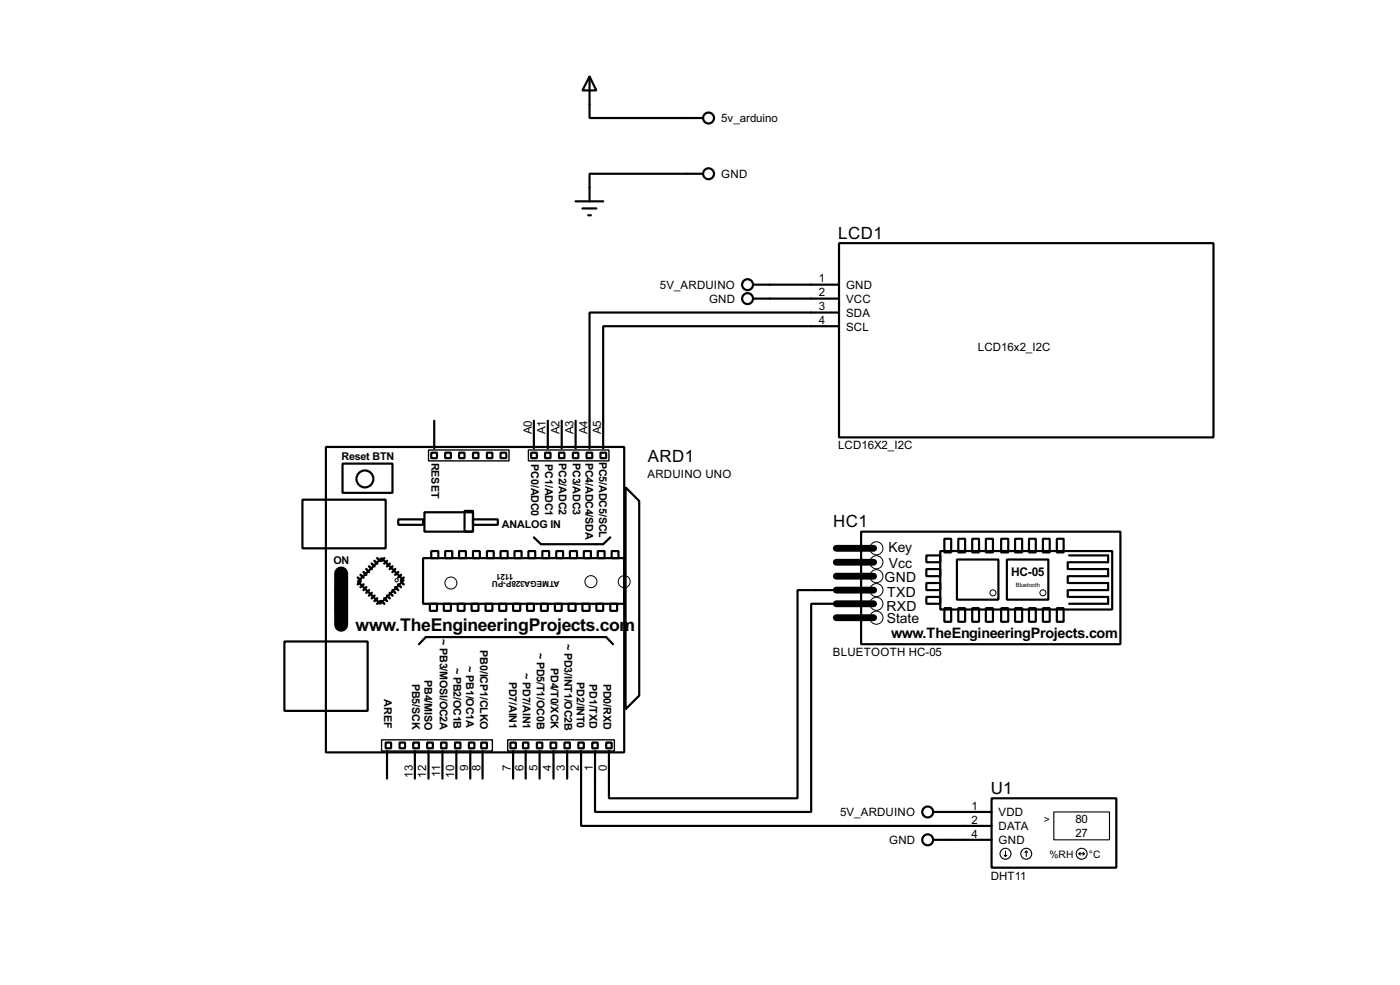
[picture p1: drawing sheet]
<svg xmlns="http://www.w3.org/2000/svg" width="256mm" height="180mm" viewBox="0 0 256 180" stroke-linecap="round" stroke-linejoin="round" font-family="sans-serif">
<g fill="none" stroke="#000" stroke-width=".4">
<path d="M108 14l1.3 2.6h-2.6zM108 14v7.6h20.8M105.5 36.9h5M106.7 38.2h2.6M107.8 39.4h.5M128.8 31.8h-20.8v5.1M138 52.1h15.7M138 54.7h15.7M153.7 44.5h68.6v35.6h-68.6zM153.7 57.2h-45.7v24.9M153.7 59.7h-43.2v22.4M79.6 77v5.1"/>
<path d="M97.8 77v5.1M100.4 77v5.1M102.9 77v5.1M105.5 77v5.1M55.4 91.5h15.3v8.9h-15.3zM59.7 81.8h54.7v55.9h-54.7zM62.8 84.9h9.1v5.3h-9.1zM73 95.1h4.5v1h-4.5zM77.8 93.8h8.9v3.5h-8.9zM79 82.9h1.1v1h-1.1zM81.6 82.9h1v1h-1zM84.1 82.9h1v1h-1z"/>
<path d="M85.1 93.5h1.6v3.8h-1.6zM86.7 95.1h4.5v1h-4.5zM86.7 82.9h1v1h-1zM89.2 82.9h1v1h-1zM91.7 82.9h1.1v1h-1.1zM97.3 82.9h1.1v1h-1.1zM97.8 98.4l1.3 1.2h11.4l1.3-1.2M99.9 82.9h1v1h-1zM102.4 82.9h1v1h-1zM105 82.9h1v1h-1zM107.5 82.9h1v1h-1zM110 82.9h1.1v1h-1.1z"/>
<path d="M114.6 89.2l2.5 2.5v35.6l-2.5 2.5zM157.8 97.3h47.5v20.6h-47.5zM173 98.6h1.3v2.5h-1.3zM175.6 98.6h1.2v2.5h-1.2zM178.1 98.6h1.3v2.5h-1.3zM180.6 98.6h1.3v2.5h-1.3zM183.4 98.6h1.3v2.5h-1.3zM186 98.6h1.3v2.5h-1.3zM188.5 98.6h1.3v2.5h-1.3zM191.1 98.6h1.2v2.5h-1.2zM193.6 98.6h1.3v2.5h-1.3zM52.1 117.4h15.3v12.7h-15.3z"/>
<path d="M61.5 107.5h2.1v4.6h-2.1zM65.6 106.5l4.3-4.3 4.1 4-4.3 4.3zM76.8 117.9l1.2-1.3h33.1l1.2 1.3M77.5 102.2h36.9v8.3h-36.9zM78.8 110.5h1.3v1.3h-1.3zM79 100.9h1.3v1.3h-1.3zM81.3 110.5h1.3v1.3h-1.3zM81.6 100.9h1.3v1.3h-1.3zM83.9 110.5h1.2v1.3h-1.2zM84.1 100.9h1.3v1.3h-1.3zM86.4 110.5h1.3v1.3h-1.3zM86.7 100.9h1.2v1.3h-1.2z"/>
<path d="M89 110.5h1.2v1.3h-1.2zM89.2 100.9h1.3v1.3h-1.3zM91.5 110.5h1.3v1.3h-1.3zM91.7 100.9h1.3v1.3h-1.3zM94 110.5h1.3v1.3h-1.3zM94.3 100.9h1.3v1.3h-1.3zM96.6 110.5h1.2v1.3h-1.2zM96.8 100.9h1.3v1.3h-1.3zM99.1 110.5h1.3v1.3h-1.3zM99.4 100.9h1.2v1.3h-1.2zM101.7 110.5h1.2v1.3h-1.2zM101.9 100.9h1.3v1.3h-1.3z"/>
<path d="M104.2 110.5h1.3v1.3h-1.3zM104.4 100.9h1.3v1.3h-1.3zM106.7 110.5h1.3v1.3h-1.3zM107 100.9h1.3v1.3h-1.3zM109.3 110.5h1.2v1.3h-1.2zM109.5 100.9h1.3v1.3h-1.3zM111.8 110.5h1.3v1.3h-1.3zM112.1 100.9h1.2v1.3h-1.2zM154.5 110.5h-5.9v38.1h-39.6v-11.1M154.5 108h-8.4v38.1h-34.5v-8.6M169.7 101.7h2.6v1.2h-2.6zM169.7 104.2h2.6v1.3h-2.6z"/>
<path d="M169.7 106.7h2.6v1.3h-2.6zM169.7 109.3h2.6v1.2h-2.6zM172.3 100.9h31.5v10.7h-31.5zM173 111.3h1.3v2.5h-1.3zM175.3 102.4h7.6v7.4h-7.6zM175.6 111.3h1.2v2.5h-1.2zM178.1 111.3h1.3v2.5h-1.3zM180.6 111.3h1.3v2.5h-1.3zM183.4 111.3h1.3v2.5h-1.3zM184.5 102.4h7.6v7.4h-7.6zM186 111.3h1.3v2.5h-1.3zM188.5 111.3h1.3v2.5h-1.3z"/>
<path d="M191.1 111.3h1.2v2.5h-1.2zM193.6 111.3h1.3v2.5h-1.3zM195.6 102.9v1.3M195.6 105.5v1.2M195.6 108v1.3M195.9 101.7h7.1v1.2h-7.1M195.9 104.2h7.1v1.3h-7.1M195.9 106.7h7.1v1.3h-7.1M195.9 109.3h7.1v1.2h-7.1M70.7 135.9h1v1.1h-1zM70.9 137.5v5M73.2 135.9h1v1.1h-1z"/>
<path d="M75.7 135.9h1.1v1.1h-1.1zM76 137.5v5M78.3 135.9h1v1.1h-1zM78.5 137.5v5M80.8 135.9h1v1.1h-1zM81.1 137.5v5M83.4 135.9h1v1.1h-1zM83.6 137.5v5M85.9 135.9h1v1.1h-1zM86.2 137.5v5M88.2 135.9h1v1.1h-1zM88.4 137.5v5"/>
<path d="M93.5 135.9h1v1.1h-1zM94 137.5v5M95.8 135.9h1v1.1h-1zM96.3 137.5v5M98.4 135.9h1v1.1h-1zM98.9 137.5v5M100.9 135.9h1v1.1h-1zM101.4 137.5v5M103.4 135.9h1v1.1h-1zM103.9 137.5v5M106 135.9h1v1.1h-1zM106.5 137.5v13.7h75.2"/>
<path d="M108.5 135.9h1v1.1h-1zM111.1 135.9h1v1.1h-1zM171 148.6h10.7M171 153.7h10.7M181.7 146.1h22.8v12.7h-22.8z"/>
<circle cx="129.8" cy="31.8" r="1"/>
<circle cx="129.8" cy="21.6" r="1"/>
<circle cx="136.9" cy="54.7" r="1"/>
<circle cx="136.9" cy="52.1" r="1"/>
<circle cx="66.8" cy="87.7" r="1.55"/>
<circle cx="169.9" cy="148.6" r="1"/>
<circle cx="169.9" cy="153.7" r="1"/>
</g>
<path d="M62.5 105v9.4" fill="none" stroke="#000" stroke-width="2.6"/>
<g fill="none" stroke="#000" stroke-width=".45">
<path d="M65.6 105.7l.5 .5M66.1 105.2l.5 .5M66.1 106.5l-.5 .5M66.6 104.7l.5 .5M66.6 107l-.5 .5M67.1 104.2l.5 .5M67.1 107.5l-.5 .5M67.6 103.7l.5 .5M67.6 108l-.5 .5M68.1 103.2l.5 .5M68.1 108.5l-.5 .5M68.6 102.7l.5 .5"/>
<path d="M68.6 109l-.5 .5M69.1 102.2l.6 .5M69.1 109.5l-.5 .5M69.7 110l-.6 .5M69.9 110l.5 .5M70.4 109.5l.5 .5M70.4 102.2l-.5 .5M70.9 109l.5 .5M70.9 102.7l-.5 .5M71.4 108.5l.5 .5M71.4 103.2l-.5 .5M71.9 108l.5 .5"/>
<path d="M71.9 103.7l-.5 .5M72.4 107.5l.6 .5M72.4 104.2l-.5 .5M73 107l.5 .5M73 104.7l-.6 .5M73.5 106.5l.5 .5M73.5 105.2l-.5 .5M74 105.7l-.5 .5"/>
</g>
<g fill="none" stroke="#000" stroke-width=".18">
<circle cx="72.6" cy="106.2" r=".3"/>
<circle cx="82.6" cy="106.7" r="1.1"/>
<circle cx="108.2" cy="106.5" r="1.1"/>
<circle cx="114.3" cy="106.5" r="1.1"/>
<circle cx="160.5" cy="102.9" r="1.2"/>
<circle cx="160.5" cy="108" r="1.2"/>
<circle cx="160.5" cy="113.1" r="1.2"/>
<circle cx="160.5" cy="110.5" r="1.2"/>
<circle cx="160.5" cy="100.4" r="1.2"/>
<circle cx="160.5" cy="105.5" r="1.2"/>
<circle cx="181.9" cy="108.5" r=".55"/>
<circle cx="191" cy="108.5" r=".55"/>
</g>
<path d="M78.5 82.4h14.8v2h-14.8zM96.8 82.4h14.8v2h-14.8zM69.9 135.4h20.3v2.1h-20.3zM93 135.4h19.6v2.1h-19.6z" fill="none" stroke="#000" stroke-width=".25"/>
<path d="M153.2 100.4h6.9M153.2 102.9h6.9M153.2 105.5h6.9M153.2 108h6.9M153.2 110.5h6.9M153.2 113.1h6.9" fill="none" stroke="#000" stroke-width="1.3"/>
<g fill="none" stroke="#000" stroke-width=".2">
<path d="M184 156.5l.2 .3M184.2 155.8v1M184.5 156.5l-.3 .3M188 155.8l-.2 .2M188 155.8l.3 .2M188 155.8v1M193.1 148.6h10.2v5.1h-10.2zM197.7 156.3h1M197.7 156.3l.2 .2M197.9 156l-.2 .3M198.4 156l.3 .3M198.7 156.3l-.3 .2"/>
<circle cx="184.2" cy="156.3" r="1"/>
<circle cx="188" cy="156.3" r="1"/>
<circle cx="198.1" cy="156.3" r="1"/>
</g>
<text font-size="3.6" x="65.2" y="115.5">www.TheEngineeringProjects.com</text>
<g font-size="3.5">
<text x="153.6" y="43.7">LCD1</text>
<text x="118.7" y="84.5">ARD1</text>
<text x="152.6" y="96.5">HC1</text>
<text x="181.5" y="145.3">U1</text>
</g>
<text font-size="3" x="163.3" y="116.9">www.TheEngineeringProjects.com</text>
<g font-size="2.9">
<text x="162.7" y="101.1">Key</text>
<text x="162" y="106.5">GND</text>
<text x="162.8" y="103.9">Vcc</text>
<text x="162.4" y="111.8">RXD</text>
<text x="162.5" y="109.3">TXD</text>
<text x="162.4" y="114.1">State</text>
</g>
<text font-size="2.5" x="185.2" y="105.5">HC-05</text>
<g font-size="2.4">
<text x="132.1" y="22.4">5v_arduino</text>
<text x="132.1" y="32.6">GND</text>
<text x="120.9" y="52.9">5V_ARDUINO</text>
<text x="150" y="51.7">1</text>
<text x="155" y="52.9">GND</text>
<text x="129.9" y="55.4">GND</text>
<text x="150" y="54.3">2</text>
<text x="150" y="56.8">3</text>
<text x="150" y="59.3">4</text>
<text x="155" y="55.4">VCC</text>
<text x="155" y="58">SDA</text>
<text x="155" y="60.5">SCL</text>
<text x="179.1" y="64.2">LCD16x2_I2C</text>
<text x="97.4" y="79.5" transform="rotate(-90 97.4 79.5)">A0</text>
<text x="100" y="79.5" transform="rotate(-90 100 79.5)">A1</text>
<text x="102.5" y="79.5" transform="rotate(-90 102.5 79.5)">A2</text>
<text x="105.1" y="79.5" transform="rotate(-90 105.1 79.5)">A3</text>
<text x="107.6" y="79.5" transform="rotate(-90 107.6 79.5)">A4</text>
<text x="110.1" y="79.5" transform="rotate(-90 110.1 79.5)">A5</text>
<text x="153.5" y="82.2">LCD16X2_I2C</text>
<text x="118.6" y="87.4">ARDUINO UNO</text>
<text x="152.6" y="120.1">BLUETOOTH HC-05</text>
<text x="75.6" y="142.3" transform="rotate(-90 75.6 142.3)">13</text>
<text x="78.1" y="142.3" transform="rotate(-90 78.1 142.3)">12</text>
<text x="80.7" y="142.2" transform="rotate(-90 80.7 142.2)">11</text>
<text x="83.2" y="142.3" transform="rotate(-90 83.2 142.3)">10</text>
<text x="85.8" y="141.2" transform="rotate(-90 85.8 141.2)">9</text>
<text x="88" y="141.2" transform="rotate(-90 88 141.2)">8</text>
<text x="93.6" y="141.2" transform="rotate(-90 93.6 141.2)">7</text>
<text x="95.9" y="141.1" transform="rotate(-90 95.9 141.1)">6</text>
<text x="98.5" y="141.2" transform="rotate(-90 98.5 141.2)">5</text>
<text x="101" y="141.2" transform="rotate(-90 101 141.2)">4</text>
<text x="103.5" y="141.2" transform="rotate(-90 103.5 141.2)">3</text>
<text x="106.1" y="141.1" transform="rotate(-90 106.1 141.1)">2</text>
<text x="108.6" y="141.2" transform="rotate(-90 108.6 141.2)">1</text>
<text x="111.2" y="141.2" transform="rotate(-90 111.2 141.2)">0</text>
<text x="153.9" y="149.4">5V_ARDUINO</text>
<text x="178" y="148.2">1</text>
<text x="182.9" y="149.4">VDD</text>
<text x="162.9" y="154.5">GND</text>
<text x="178" y="150.8">2</text>
<text x="178" y="153.3">4</text>
<text x="182.9" y="152">DATA</text>
<text x="182.9" y="154.5">GND</text>
<text x="197" y="150.7">80</text>
<text x="197" y="153.3">27</text>
<text x="181.5" y="161">DHT11</text>
</g>
<g font-size="2.2">
<text x="62.6" y="84.1">Reset BTN</text>
<text x="79.1" y="84.7" transform="rotate(90 79.1 84.7)">RESET</text>
<text x="97.3" y="85" transform="rotate(90 97.3 85)">PC0/ADC0</text>
<text x="99.8" y="85" transform="rotate(90 99.8 85)">PC1/ADC1</text>
<text x="102.4" y="84.7" transform="rotate(90 102.4 84.7)">PC2/ADC2</text>
<text x="105" y="84.7" transform="rotate(90 105 84.7)">PC3/ADC3</text>
<text x="107.2" y="84.7" transform="rotate(90 107.2 84.7)">PC4/ADC4/SDA</text>
<text x="109.7" y="84.5" transform="rotate(90 109.7 84.5)">PC5/ADC5/SCL</text>
<text x="91.9" y="96.6">ANALOG IN</text>
<text x="61.1" y="103.2">ON</text>
<text x="80.5" y="116.9" transform="rotate(90 80.5 116.9)">~ PB3/MOSI/OC2A</text>
<text x="88" y="119" transform="rotate(90 88 119)">PB0/ICP1/CLKO</text>
<text x="98.4" y="119.5" transform="rotate(90 98.4 119.5)">~ PD5/T1/OC0B</text>
<text x="103.4" y="117.9" transform="rotate(90 103.4 117.9)">~ PD3/INT1/OC2B</text>
<text x="75.5" y="125.1" transform="rotate(90 75.5 125.1)">PB5/SCK</text>
<text x="77.8" y="124.5" transform="rotate(90 77.8 124.5)">PB4/MISO</text>
<text x="83.1" y="122.2" transform="rotate(90 83.1 122.2)">~ PB2/OC1B</text>
<text x="85.4" y="122" transform="rotate(90 85.4 122)">~ PB1/OC1A</text>
<text x="93.2" y="124.8" transform="rotate(90 93.2 124.8)">PD7/AIN1</text>
<text x="95.8" y="123.2" transform="rotate(90 95.8 123.2)">~ PD7/AIN1</text>
<text x="100.9" y="122.3" transform="rotate(90 100.9 122.3)">PD4/T0/XCK</text>
<text x="105.7" y="124.9" transform="rotate(90 105.7 124.9)">PD2/INT0</text>
<text x="108" y="125.2" transform="rotate(90 108 125.2)">PD1/TXD</text>
<text x="110.6" y="125.1" transform="rotate(90 110.6 125.1)">PD0/RXD</text>
<text x="70.4" y="128" transform="rotate(90 70.4 128)">AREF</text>
</g>
<g font-size="2.1">
<text x="191.3" y="150.7">&gt;</text>
<text x="192.3" y="157">%RH</text>
<text x="199.5" y="157">°C</text>
</g>
<g font-size="1.7">
<text x="94.1" y="105.1" transform="rotate(-180 94.1 105.1)">1121</text>
<text x="102.5" y="106.4" transform="rotate(-180 102.5 106.4)">ATMEGA328P-PU</text>
</g>
<text font-size="1.2" x="186.1" y="107.4">Bluetooth</text>
</svg>
